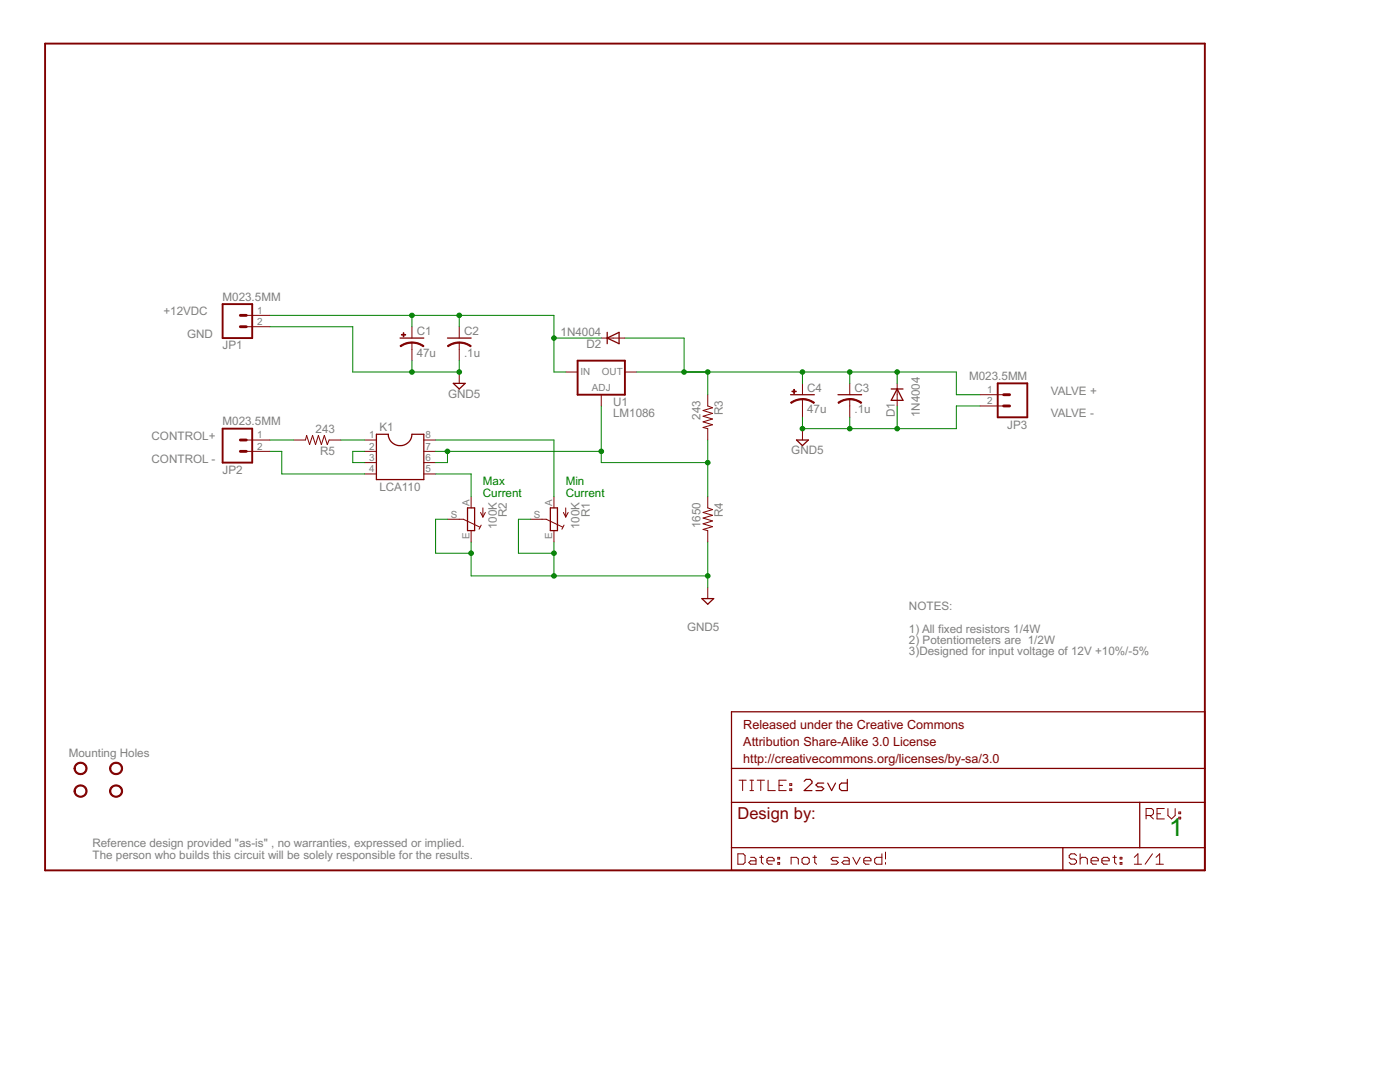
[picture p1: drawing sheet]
<svg xmlns="http://www.w3.org/2000/svg" width="279mm" height="216mm" viewBox="0 0 279 216" stroke-linecap="round" stroke-linejoin="round" font-family="sans-serif">
<path d="M9 8.7h231.5v165h-231.5zM44.4 60.7h5.9v6.8h-5.9zM115.3 72h9.4v6.8h-9.4zM199.1 76.5h5.9v6.8h-5.9zM44.4 85.5h5.9v6.8h-5.9z" fill="none" stroke="#800000" stroke-width=".38"/>
<g fill="none" stroke="#800000" stroke-width=".2">
<path d="M49.1 62.9h4.8M49.1 65.2h4.8M82.2 65.2v2.3M82.2 68.4v3.6M91.7 65.2v2.3M91.7 68.4v3.6M91.7 74.2v2.3M112.9 74.2h2.4M120 78.8v2.2M120 67.5h4.7M124.7 74.2h2.4M141.2 78.8v2.2l1 .4-1.9 .5 1.9 .6-1.9 .6 1.9 .5-1.9 .6 1.9 .6-1.9 .5 .9 .2v2.3"/>
<path d="M160.1 76.5v2.3M160.1 79.7v3.6M169.6 76.5v2.3M169.6 79.7v3.6M179 76.5v4.5M195.6 78.8h4.7M49.1 87.8h4.8M49.1 90.1h4.8M58.6 87.8h2.4l.2-.9 .6 1.8 .6-1.8 .6 1.8 .5-1.8 .6 1.8 .6-1.8 .6 1.8 .4-.9h2.3M72.8 87.8h2.3M72.8 90.1h2.3M72.8 92.3h2.3"/>
<path d="M72.8 94.6h2.3M84.6 87.8h2.3M84.6 90.1h2.3M84.6 92.3h2.3M84.6 94.6h2.3M94 99.1v2.2M110.6 99.1v2.2M141.2 99.1v2.2l1 .4-1.9 .6 1.9 .5-1.9 .6 1.9 .5-1.9 .6 1.9 .6-1.9 .5 .9 .3v2.2M160.1 85.5v2.3M195.6 81h4.7M89.3 103.6h3.2l3.3 1.6M94 105.9v2.2"/>
<path d="M95.9 102.3l.5 .9M96 104.8l-.4 .8M96.4 101.3v1.9M96.9 102.3l-.5 .9M105.8 103.6h3.2l3.3 1.6M110.6 105.9v2.2M112.4 102.3l.5 .9M112.6 104.8l-.5 .8M112.9 101.3v1.9M113.4 102.3l-.5 .9M141.2 117.2v2.2M147.5 155.7h1.4"/>
<path d="M148.2 155.7v2.1M149.7 155.7h.7M149.7 157.8h.7M150 155.7v2.1M151.1 155.7h1.5M151.8 155.7v2.1M153.3 155.7v2.1h1.4M155.5 156.7h.7M156.9 155.7h-1.4v2.1h1.4M157.6 157.4h.4v.4h-.4zM157.6 156.4h.4v.3h-.4zM147.3 170.4h1l.4 .3v1.4l-.4 .3h-1z"/>
<path d="M149.8 171.1h.7l.4 .3v1h-1.1l-.4-.3 .4-.3h1.1M151.6 171.1h.7M152 170.7v1.4l.3 .3M153.1 171.8h1.4v-.4l-.4-.3h-.7l-.3 .3v.7l.3 .3h.7M155.2 172.1h.4v.3h-.4zM155.2 171.1h.4v.3h-.4zM157.9 172.4v-1.3h1.1l.3 .3v1M160.1 171.4l.3-.3h.7l.4 .3v.7l-.4 .3h-.7l-.3-.3zM162.2 171.1h.8M162.6 170.7v1.4l.4 .3M167.3 171.1h-1.1l-.3 .3 .3 .4h.7l.4 .3-.4 .3h-1M168.4 171.1h.7l.4 .3v1h-1.1l-.4-.3 .4-.3h1.1"/>
<path d="M170.2 171.1l.7 1.3 .8-1.3M172.4 171.8h1.4v-.4l-.3-.3h-.8l-.3 .3v.7l.3 .3h.8M176 170.4v2h-1.1l-.3-.3v-.7l.3-.3h1.1M176.7 170v1.4M176.7 172.1v.3M214.8 170.7l-.3-.3h-.8l-.3 .3v.4l.3 .3h.8l.3 .4v.3l-.3 .3h-.8l-.3-.3M215.6 171.4l.3-.3h.7l.4 .3v1M215.6 170.4v2M217.7 171.8h1.5v-.4l-.4-.3h-.7l-.4 .3v.7l.4 .3h.7M219.9 171.8h1.5v-.4l-.4-.3h-.7l-.4 .3v.7l.4 .3h.7M222.1 171.1h.7M222.4 170.7v1.4l.4 .3"/>
<path d="M223.5 172.1h.4v.3h-.4zM223.5 171.1h.4v.3h-.4zM226.4 172.4h1.4M226.4 171.1l.7-.7v2M228.7 162.7h1.1l.4-.3v-.7l-.4-.4h-1.1v2.1M229.5 162.7l.7 .7M230 170.4l-1.5 2M230.7 172.4h1.5M230.7 171.1l.7-.7v2M230.9 162.4h.7M232.4 161.3h-1.5v2.1h1.5M233.1 161.3v1.4l.7 .7 .7-.7v-1.4"/>
<path d="M235.3 163.1h.3v.3h-.3zM235.3 162h.3v.4h-.3z"/>
</g>
<g fill="none" stroke="#800000" stroke-width=".25">
<path d="M79.8 67.5h4.8M89.3 67.5h4.7M90.5 76.5h2.3l-1.1 1.1zM121.2 67.5l2.3-1.2v2.3zM121.2 66.3v2.3M157.8 78.8h4.7M167.2 78.8h4.8M177.9 77.6h2.3M179 77.6l1.2 2.3h-2.3zM75.1 86.7h2.4a2.36 2.36 0 0 0 2.4 2.2 2.36 2.36 0 0 0 2.3-2.2h2.4v9h-9.5zM159 87.8h2.3l-1.2 1.1zM93.3 101.3h1.4v4.6h-1.4z"/>
<path d="M109.8 101.3h1.5v4.6h-1.5zM140.1 119.4h2.3l-1.2 1.2zM146 142h94.5v31.7h-94.5zM146 153.3h94.5M146 160.1h94.5M146 169.1h94.5M212.1 169.1v4.6M227.5 160.1v9"/>
</g>
<g fill="#800000" stroke="#800000" stroke-width=".2">
<path d="M82.2 68.2l1.3 .2 1.1 .6-.1 .2-.9-.5-1.4-.2z" fill-rule="evenodd"/>
<path d="M79.8 69l1.2-.6 1.2-.2v.3l-1.4 .2-.8 .5z" fill-rule="evenodd"/>
<path d="M91.7 68.2l1.2 .2 1.1 .6-.1 .2-.8-.5-1.4-.2z" fill-rule="evenodd"/>
<path d="M89.3 69l1.1-.6 1.3-.2v.3l-1.4 .2-.9 .5z" fill-rule="evenodd"/>
<path d="M169.6 79.5l1.3 .2 1.1 .6-.2 .2-.8-.5-1.4-.2z" fill-rule="evenodd"/>
<path d="M167.2 80.3l1.1-.6 1.3-.2v.3l-1.4 .2-.8 .5z" fill-rule="evenodd"/>
<path d="M15.2 152.5a1.29 1.29 0 0 1 2 .3 1.29 1.29 0 0 1-.8 1.8 1.29 1.29 0 0 1-1.6-1.3h.2a1.05 1.05 0 0 1 1.5-.9 1.05 1.05 0 0 1 .4 1.6 1.05 1.05 0 0 1-1.7-.2l-.2-.5h-.2z" fill-rule="evenodd"/>
<path d="M22.2 152.5a1.29 1.29 0 0 1 2.1 .3 1.29 1.29 0 0 1-.8 1.8 1.29 1.29 0 0 1-1.6-1.3h.2a1.06 1.06 0 0 1 1.5-1 1.06 1.06 0 0 1 .3 1.8 1.06 1.06 0 0 1-1.8-.5v-.3h-.2z" fill-rule="evenodd"/>
<path d="M22.2 157a1.3 1.3 0 0 1 2.1 .3 1.3 1.3 0 0 1-.8 1.8 1.3 1.3 0 0 1-1.6-1.2h.2a1.06 1.06 0 0 1 1.5-1.1 1.06 1.06 0 0 1 .3 1.8 1.06 1.06 0 0 1-1.8-.5v-.2h-.2z" fill-rule="evenodd"/>
<path d="M15.2 157a1.3 1.3 0 0 1 2 .3 1.3 1.3 0 0 1-.8 1.8 1.3 1.3 0 0 1-1.6-1.2h.2a1.06 1.06 0 0 1 1.6-.9 1.06 1.06 0 0 1 .1 1.7 1.06 1.06 0 0 1-1.7-.6v-.2h-.2z" fill-rule="evenodd"/>
<path d="M160.1 79.5l1.3 .2 1.1 .6-.1 .2-.8-.5-1.5-.2z" fill-rule="evenodd"/>
<path d="M157.8 80.3l1.1-.6 1.2-.2v.3l-.9 .1-1.3 .6z" fill-rule="evenodd"/>
</g>
<g fill="#800000" stroke="#800000" stroke-width=".2">
<path d="M80.1 66.7h.9v.2h-.9z"/>
<path d="M80.5 66.4h.1v.8h-.1z"/>
<path d="M158.1 78h.8v.2h-.8z"/>
<path d="M158.4 77.7h.1v.8h-.1z"/>
</g>
<path d="M160.5 155.9l.4-.4h.8l.4 .4v.4l-1.6 1.5h1.6M164.4 156.3h-1.2l-.4 .3 .4 .4h.8l.4 .4-.4 .4h-1.2M165.2 156.3l.8 1.5 .8-1.5M169.1 155.5v2.3h-1.2l-.4-.4v-.8l.4-.3h1.2" fill="none" stroke="#800000" stroke-width=".23"/>
<path d="M48 65.2h1.1M48 62.9h1.1M200.3 78.8h1.2M48 90.1h1.1M48 87.8h1.1M200.3 81h1.2" fill="none" stroke="#800000" stroke-width=".57"/>
<g fill="none" stroke="#008000" stroke-width=".2">
<path d="M53.9 65.2h16.5v9h21.3v-2.2M53.9 62.9h56.7v11.3h2.3M82.2 62.9v2.3M82.2 72v2.2M91.7 62.9v2.3M110.6 67.5h9.4M124.7 67.5h11.8v6.7M127.1 74.2h63.8v4.6h4.7M141.2 74.2v4.6M160.1 74.2v2.3M169.6 74.2v2.3M179 74.2v2.3"/>
<path d="M53.9 90.1h2.3v4.5h16.6M53.9 87.8h4.7M68 87.8h4.8M72.8 90.1h-2.4v2.2h2.4M86.9 90.1h33.1M86.9 87.8h23.7v11.3M86.9 94.6h7.1v4.5M89.3 90.1v2.2h-2.4M120 81v11.3h21.2M141.2 87.8v11.3M169.6 83.3v2.2M179 81v4.5"/>
<path d="M195.6 81h-4.7v4.5h-30.8v-2.2M89.3 103.6h-2.4v6.8h7.1M94 108.1v6.8h47.2M105.8 103.6h-2.3v6.8h7.1M110.6 108.1v6.8M141.2 108.1v9.1"/>
</g>
<g fill="#008000" stroke="#008000" stroke-width=".2">
<circle cx="141.3" cy="92.3" r=".46"/>
<circle cx="89.3" cy="90.1" r=".46"/>
<circle cx="120" cy="90.1" r=".46"/>
<circle cx="141.3" cy="74.2" r=".46"/>
<circle cx="160.2" cy="74.2" r=".46"/>
<circle cx="169.6" cy="74.2" r=".46"/>
<circle cx="179.1" cy="74.2" r=".46"/>
<circle cx="136.5" cy="74.2" r=".46"/>
<circle cx="91.7" cy="62.9" r=".46"/>
<circle cx="82.2" cy="62.9" r=".46"/>
<circle cx="110.6" cy="67.5" r=".46"/>
<circle cx="169.6" cy="85.5" r=".46"/>
<circle cx="179.1" cy="85.5" r=".46"/>
<circle cx="160.2" cy="85.5" r=".46"/>
<circle cx="82.2" cy="74.2" r=".46"/>
<circle cx="91.7" cy="74.2" r=".46"/>
<circle cx="110.6" cy="114.9" r=".46"/>
<circle cx="141.3" cy="114.9" r=".46"/>
<circle cx="94" cy="110.4" r=".46"/>
<circle cx="110.6" cy="110.4" r=".46"/>
</g>
<text font-size="5.5" fill="#008000" x="233.4" y="166.9">1</text>
<text font-size="3.7" fill="#800000" x="147.2" y="163.5">Design by:</text>
<g font-size="2.8" fill="#800000">
<text x="148.3" y="145.4">Released under the Creative Commons</text>
<text x="148.3" y="148.8">Attribution Share-Alike 3.0 License</text>
<text x="148.3" y="152.2">http://creativecommons.org/licenses/by-sa/3.0</text>
</g>
<g font-size="2.6" fill="#808080">
<text x="32.6" y="62.9">+12VDC</text>
<text x="44.4" y="60">M023.5MM</text>
<text x="37.3" y="67.5">GND</text>
<text x="44.4" y="69.7">JP1</text>
<text x="83.2" y="71.2">47u</text>
<text x="83.2" y="66.9">C1</text>
<text x="92.6" y="71.2">.1u</text>
<text x="92.6" y="66.9">C2</text>
<text x="111.9" y="67">1N4004</text>
<text x="117" y="69.5">D2</text>
<text x="193.4" y="75.8">M023.5MM</text>
<text x="89.4" y="79.3">GND5</text>
<text x="122.4" y="83.3">LM1086</text>
<text x="122.4" y="81">U1</text>
<text x="139.8" y="83.8" transform="rotate(-90 139.8 83.8)">243</text>
<text x="144.2" y="82.8" transform="rotate(-90 144.2 82.8)">R3</text>
<text x="161.1" y="82.5">47u</text>
<text x="161.1" y="78.2">C4</text>
<text x="170.5" y="82.5">.1u</text>
<text x="170.5" y="78.2">C3</text>
<text x="178.6" y="83.3" transform="rotate(-90 178.6 83.3)">D1</text>
<text x="183.6" y="83.3" transform="rotate(-90 183.6 83.3)">1N4004</text>
<text x="209.7" y="78.8">VALVE +</text>
<text x="209.7" y="83.3">VALVE -</text>
<text x="30.3" y="87.8">CONTROL+</text>
<text x="44.4" y="84.9">M023.5MM</text>
<text x="63" y="86.4">243</text>
<text x="75.7" y="86.1">K1</text>
<text x="201" y="85.5">JP3</text>
<text x="30.3" y="92.3">CONTROL -</text>
<text x="44.4" y="94.6">JP2</text>
<text x="63.9" y="90.7">R5</text>
<text x="157.9" y="90.6">GND5</text>
<text x="75.7" y="98">LCA110</text>
<text x="99.1" y="105.6" transform="rotate(-90 99.1 105.6)">100K</text>
<text x="101.2" y="103.2" transform="rotate(-90 101.2 103.2)">R2</text>
<text x="115.7" y="105.6" transform="rotate(-90 115.7 105.6)">100K</text>
<text x="117.7" y="103.2" transform="rotate(-90 117.7 103.2)">R1</text>
<text x="139.8" y="105.4" transform="rotate(-90 139.8 105.4)">1650</text>
<text x="144.2" y="103.2" transform="rotate(-90 144.2 103.2)">R4</text>
<text x="137.1" y="125.9">GND5</text>
<text x="181.4" y="121.7">NOTES:</text>
<text x="181.4" y="126.2">1) All fixed resistors 1/4W</text>
<text x="181.4" y="128.5">2) Potentiometers are 1/2W</text>
<text x="181.4" y="130.7">3)Designed for input voltage of 12V +10%/-5%</text>
<text x="13.7" y="151.1">Mounting Holes</text>
<text x="18.4" y="169">Reference design provided &quot;as-is&quot; , no warranties, expressed or implied.</text>
<text x="18.4" y="171.4">The person who builds this circuit will be solely responsible for the results.</text>
</g>
<g font-size="2.6" fill="#008000">
<text x="96.4" y="96.8">Max</text>
<text x="96.4" y="99.1">Current</text>
<text x="112.9" y="96.8">Min</text>
<text x="112.9" y="99.1">Current</text>
</g>
<g font-size="2.2" fill="#808080">
<text x="51.3" y="62.6">1</text>
<text x="51.3" y="64.9">2</text>
<text x="115.9" y="74.8">IN</text>
<text x="120.1" y="74.8">OUT</text>
<text x="118.1" y="78.1">ADJ</text>
<text x="197" y="78.4">1</text>
<text x="197" y="80.7">2</text>
<text x="51.3" y="87.5">1</text>
<text x="51.3" y="89.7">2</text>
<text x="73.7" y="87.5">1</text>
<text x="73.7" y="89.7">2</text>
<text x="84.9" y="89.7">7</text>
<text x="84.9" y="87.5">8</text>
<text x="73.7" y="92">3</text>
<text x="73.7" y="94.3">4</text>
<text x="84.9" y="94.3">5</text>
<text x="84.9" y="92">6</text>
<text x="93.7" y="101" transform="rotate(-90 93.7 101)">A</text>
<text x="110.2" y="101" transform="rotate(-90 110.2 101)">A</text>
<text x="90" y="103.3">S</text>
<text x="93.7" y="107.5" transform="rotate(-90 93.7 107.5)">E</text>
<text x="106.5" y="103.3">S</text>
<text x="110.2" y="107.5" transform="rotate(-90 110.2 107.5)">E</text>
</g>
</svg>
